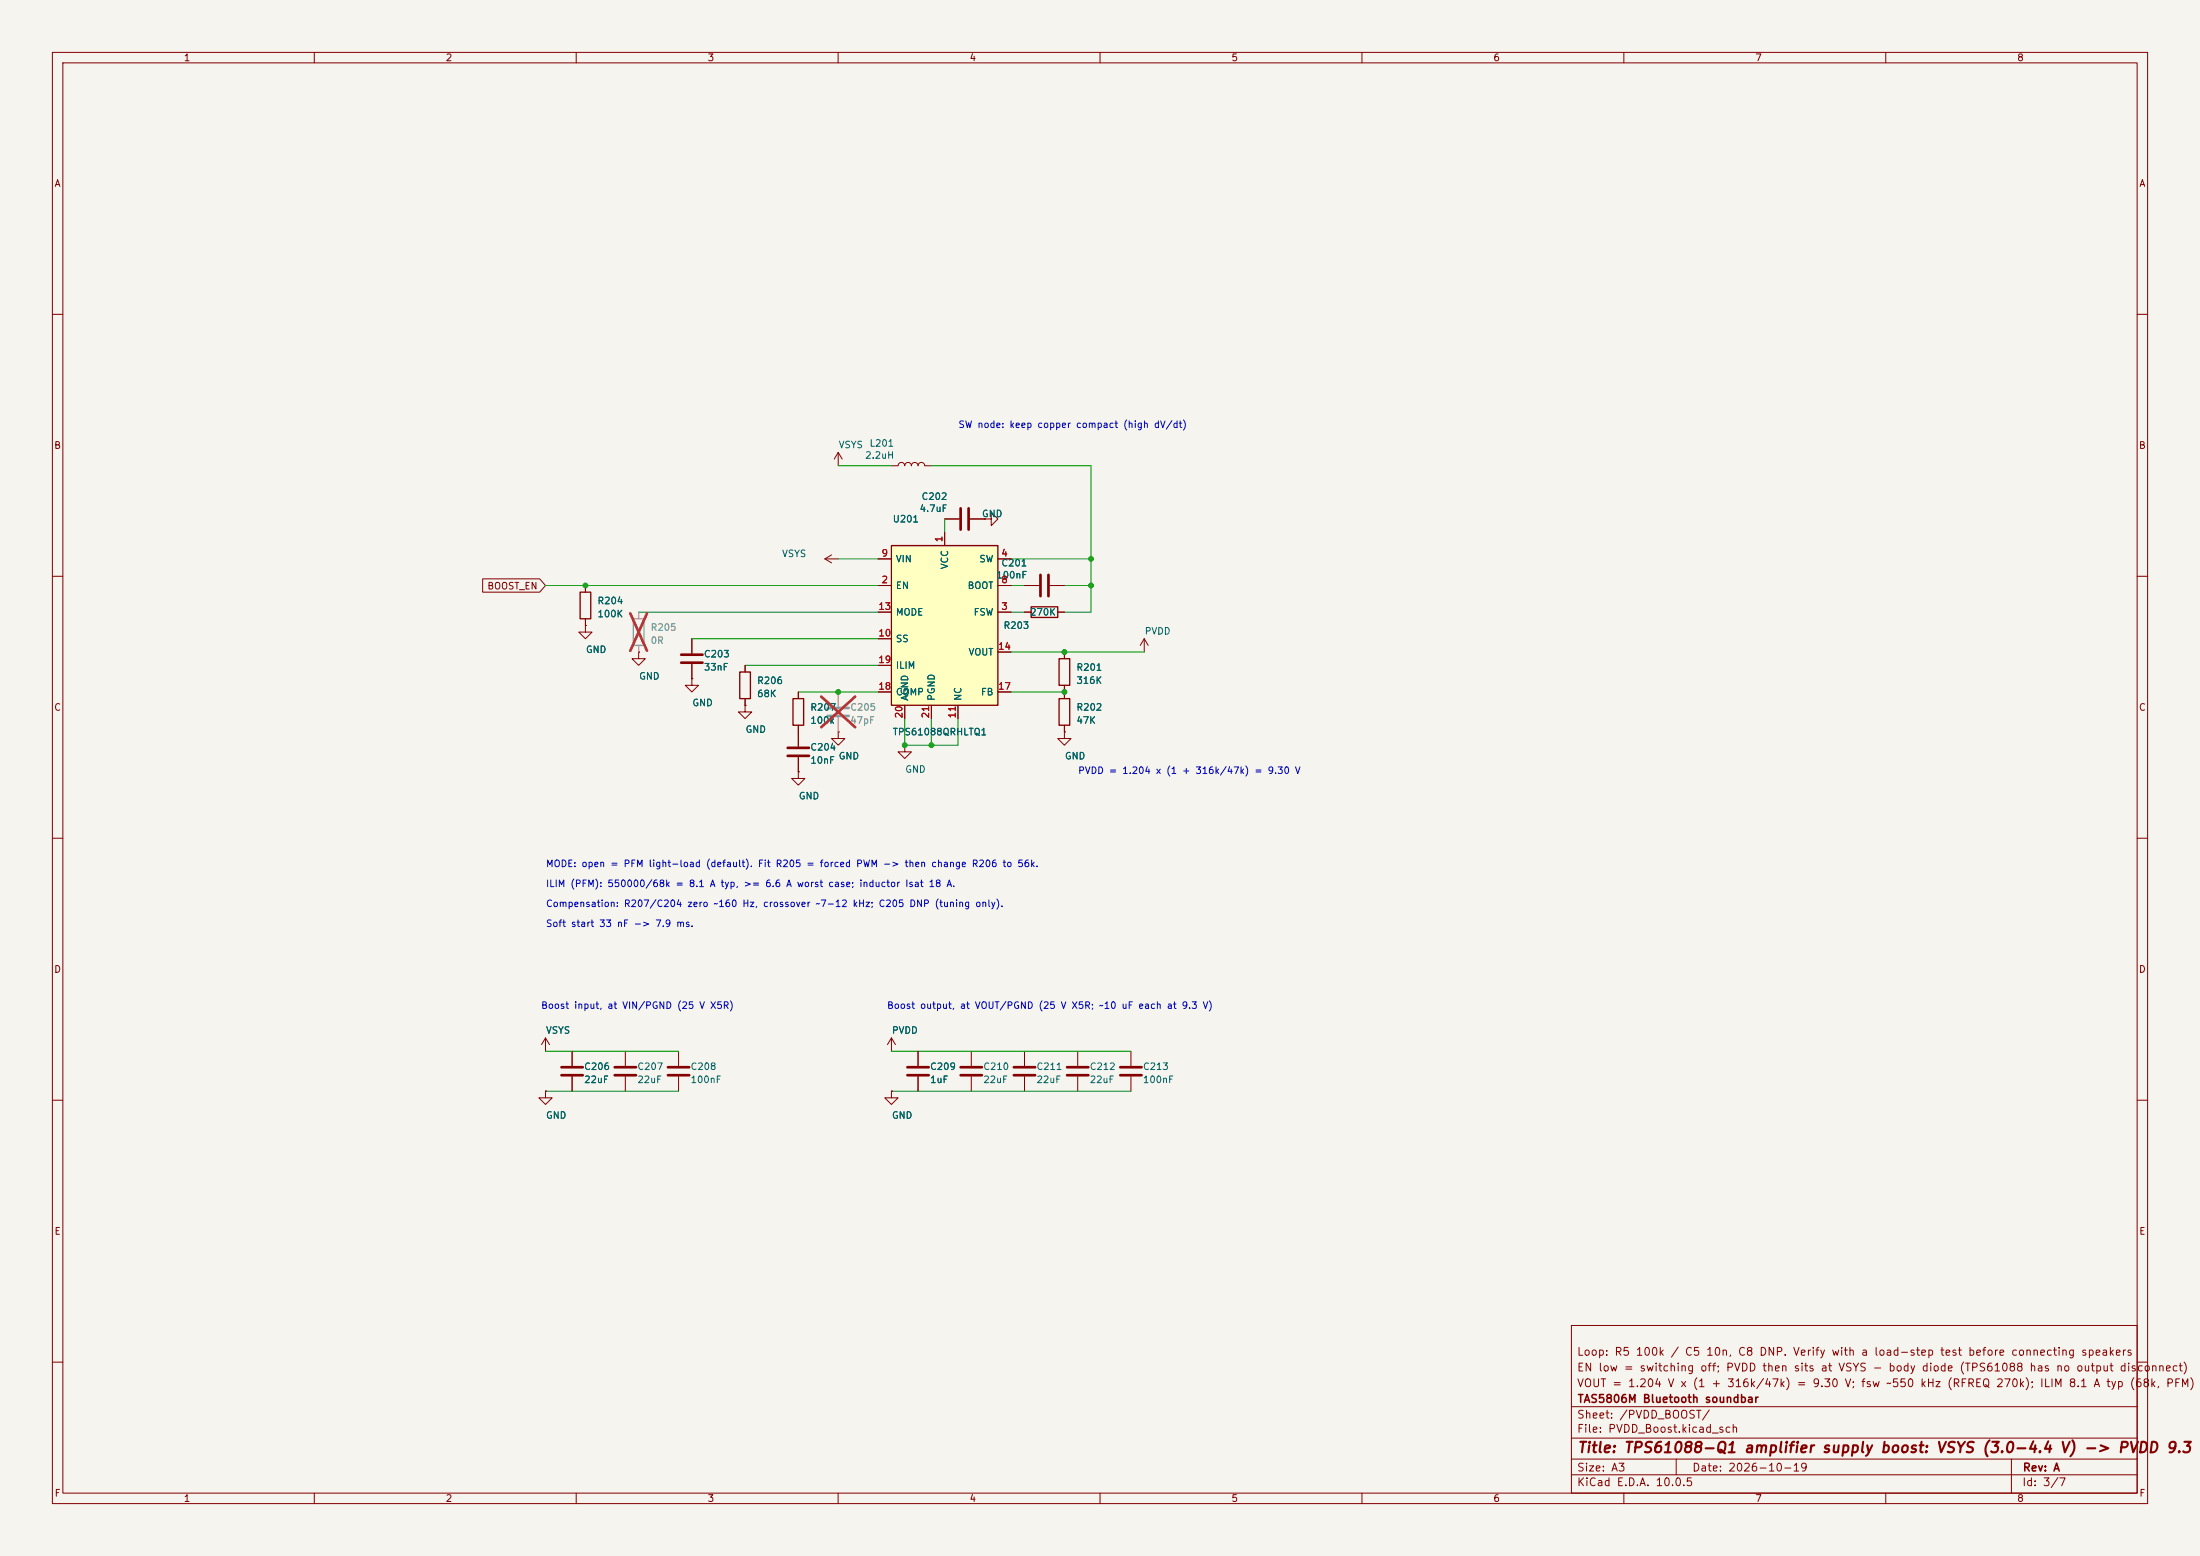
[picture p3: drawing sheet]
<svg xmlns="http://www.w3.org/2000/svg" width="420mm" height="297mm" viewBox="0 0 420 297" stroke-linecap="round" stroke-linejoin="round" font-family="sans-serif">
<path d="M0 0h420v297h-420z" fill="#f5f4ef" stroke="#f5f4ef" stroke-width=".19"/>
<g fill="none" stroke="#840000" stroke-width=".19">
<path d="M10 10h400v277h-400zM12 12h396v273h-396zM60 10v2M110 10v2M160 10v2M210 10v2M260 10v2M310 10v2M360 10v2M10 60h2M408 60h2M10 110h2"/>
<path d="M111.8 119.4v1.3h1.2l-1.2 1.2-1.3-1.2h1.3M111.8 119.4h.1M111.8 111.8v1.2M111.8 118.1v1.3M195.6 116.8h1.2M195.6 111.8h2.8M200.4 111.8h2.8M201.9 116.8h1.3M408 110h2M142.2 134.6v1.3h1.3l-1.3 1.3-1.2-1.3h1.2M142.2 134.6h.1M152.4 132.1v1.3"/>
<path d="M152.4 138.4v4.1M160 139.7v1.3h1.3l-1.3 1.2-1.3-1.2h1.3M160 139.7h.1M203.2 139.7v1.3h1.3l-1.3 1.2-1.3-1.2h1.3M203.2 139.7h.1M203.2 124.5v1.2M203.2 130.8v2.6M203.2 138.4v1.3M218.4 121.9l-.7 1.3M218.4 121.9l.8 1.3M218.4 121.9v2.6M10 160h2"/>
<path d="M152.4 144.5v2.8M408 160h2M104.1 198.1l-.7 1.3M104.1 198.1l.8 1.3M104.1 198.1v2.6M170.2 198.1l-.8 1.3M170.2 198.1l.7 1.3M170.2 198.1v2.6M10 210h2M104.1 208.3v1.3h1.3l-1.3 1.2-1.2-1.2h1.2M104.1 208.3h.1M109.2 200.7v2.8"/>
<path d="M109.2 205.5v2.8M119.4 200.7v2.8M119.4 205.5v2.8M129.5 200.7v2.8M129.5 205.5v2.8M175.3 200.7v2.8M175.3 205.5v2.8M185.4 200.7v2.8M185.4 205.5v2.8M205.7 200.7v2.8M205.7 205.5v2.8M408 210h2"/>
<path d="M300 253h108v32h-108zM10 260h2M300 278.5h108M300 274.5h108M300 268.5h108M320 278.5v3M384 278.5v6.5M408 260h2M60 285v2M110 285v2M160 285v2M210 285v2"/>
<path d="M260 285v2M300 281.5h108M310 285v2M360 285v2"/>
</g>
<g fill="none" stroke="#840000" stroke-width=".51">
<path d="M198.6 109.7v4.1M200.2 109.7v4.1M150.4 142.7h4M150.4 144.3h4M107.2 203.7h4.1M107.2 205.2h4.1M117.3 203.7h4.1M117.3 205.2h4.1M127.5 203.7h4.1M127.5 205.2h4.1M173.2 203.7h4.1M173.2 205.2h4.1"/>
<path d="M183.4 203.7h4.1M183.4 205.2h4.1M203.7 203.7h4.1M203.7 205.2h4.1"/>
</g>
<path d="M110.7 113h2.1v5.1h-2.1zM196.8 115.8h5.1v2.1h-5.1zM151.4 133.4h2v5h-2zM202.2 133.4h2v5h-2zM202.2 125.7h2v5.1h-2z" fill="none" stroke="#840000" stroke-width=".25"/>
<path d="M158 135.1h4.1M158 136.7h4.1" fill="none" stroke="#9c9b98" stroke-width=".51"/>
<path d="M160 132.1v2.8M160 136.9v2.8" fill="none" stroke="#9c9b98" stroke-width=".19"/>
<path d="M156.8 133l6.5 5.8M163.3 133l-6.5 5.8" fill="none" stroke="#e12e31" stroke-width=".46"/>
<path d="M170.2 104.1h20.3v30.5h-20.3z" fill="#ffffc2"/>
<path d="M170.2 104.1h20.3v30.5h-20.3zM141.2 128.3h2.1v5.1h-2.1z" fill="none" stroke="#840000" stroke-width=".25"/>
<g fill="none" stroke="#840000" stroke-width=".19">
<path d="M160 86.4l-.7 1.2M160 86.4l.8 1.2M160 86.4v2.5M170.2 88.9h1.2a.64 .64 0 0 1 .7-.6 .64 .64 0 0 1 .6 .6 .64 .64 0 0 1 .7-.6 .64 .64 0 0 1 .6 .6 .64 .64 0 0 1 .6-.6 .64 .64 0 0 1 .7 .6 .64 .64 0 0 1 .6-.6 .64 .64 0 0 1 .6 .6h1.3M180.3 99.1h2.8M185.2 99.1h2.8M188 99.1h1.2v-1.3l1.3 1.3-1.3 1.2v-1.2M188 99.1h.1M92.1 110.5h10.9l1.1 1.3-1.1 1.2h-10.9zM111.8 119.4h.1M111.8 111.8v1.2M111.8 118.1v1.3"/>
<path d="M157.5 106.7h2.5M157.5 106.7l1.2 .7M158.7 105.9l-1.2 .8M167.6 111.8h2.6M167.6 116.8h2.6M167.6 106.7h2.6M180.3 101.6v2.5M190.5 111.8h2.5M190.5 116.8h2.5M190.5 106.7h2.5M195.6 111.8h2.8M195.6 116.8h1.2"/>
<path d="M200.4 111.8h2.8M201.9 116.8h1.3M121.9 124.5v1.2h1.3l-1.3 1.3-1.3-1.3h1.3M121.9 124.5h.1M132.1 129.5v1.3h1.2l-1.2 1.3-1.3-1.3h1.3M132.1 129.5h.1M132.1 121.9v2.8M132.1 126.7v2.8M142.2 134.6h.1M142.2 127v1.3M142.2 133.4v1.2M152.4 132.1v1.3"/>
<path d="M152.4 138.4v4.1M160 139.7h.1M167.6 121.9h2.6M167.6 132.1h2.6M167.6 127h2.6M172.7 134.6v2.6M177.8 134.6v2.6M182.9 134.6v2.6M190.5 124.5h2.5M190.5 132.1h2.5M203.2 139.7h.1M203.2 124.5v1.2"/>
<path d="M203.2 130.8v2.6M203.2 138.4v1.3M152.4 147.3v1.3h1.3l-1.3 1.3-1.3-1.3h1.3M152.4 147.3h.1M152.4 144.5v2.8M172.7 142.2v1.3h1.3l-1.3 1.3-1.3-1.3h1.3M172.7 142.2h.1M104.1 208.3h.1M109.2 200.7v2.8M109.2 205.5v2.8M170.2 208.3v1.3h1.2l-1.2 1.2-1.3-1.2h1.3M170.2 208.3h.1"/>
<path d="M175.3 200.7v2.8M175.3 205.5v2.8M195.6 200.7v2.8M195.6 205.5v2.8M215.9 200.7v2.8M215.9 205.5v2.8"/>
</g>
<path d="M120.9 118.1h2v5.1h-2z" fill="none" stroke="#9c9b98" stroke-width=".25"/>
<path d="M121.9 116.8v1.3M121.9 123.2v1.3M160 132.1v2.8M160 136.9v2.8" fill="none" stroke="#9c9b98" stroke-width=".19"/>
<path d="M120.3 117.1l3.2 7.1M123.5 117.1l-3.2 7.1M156.8 133l6.5 5.8M163.3 133l-6.5 5.8" fill="none" stroke="#e12e31" stroke-width=".46"/>
<path d="M183.4 97v4.1M184.9 97v4.1M130 125h4.1M130 126.5h4.1M193.5 203.7h4.1M193.5 205.2h4.1M213.9 203.7h4M213.9 205.2h4" fill="none" stroke="#840000" stroke-width=".51"/>
<g fill="none" stroke="#009600" stroke-width=".19">
<path d="M160 88.9h10.2M177.8 88.9h30.5v27.9h-5.1M180.3 99.1v2.5M104.1 111.8h63.5M121.9 116.8h45.7M160 106.7h7.6M193 116.8h2.6M193 111.8h2.6M193 106.7h15.3M203.2 111.8h5.1M132.1 121.9h35.5M142.2 127h25.4"/>
<path d="M152.4 132.1h15.2M172.7 137.2v5h10.2v-5M177.8 137.2v5M193 132.1h10.2M193 124.5h25.4M104.1 200.7h25.4M104.1 208.3h25.4M170.2 200.7h45.7M170.2 208.3h45.7"/>
</g>
<g fill="#009600" stroke="#009600" stroke-width=".19">
<circle cx="208.3" cy="106.7" r=".46"/>
<circle cx="203.2" cy="132.1" r=".46"/>
<circle cx="203.2" cy="124.5" r=".46"/>
<circle cx="208.3" cy="111.8" r=".46"/>
<circle cx="177.8" cy="142.2" r=".46"/>
<circle cx="172.7" cy="142.2" r=".46"/>
<circle cx="111.8" cy="111.8" r=".46"/>
<circle cx="160" cy="132.1" r=".46"/>
</g>
<text font-size="2" fill="#840000" x="301" y="277.8">Title: TPS61088-Q1 amplifier supply boost: VSYS (3.0-4.4 V) -&gt; PVDD 9.3 V</text>
<g font-size="1.5" fill="#840000">
<text x="300.9" y="262.1">EN low = switching off; PVDD then sits at VSYS - body diode (TPS61088 has no output disconnect)</text>
<text x="300.9" y="259.1">Loop: R5 100k / C5 10n, C8 DNP. Verify with a load-step test before connecting speakers</text>
<text x="300.9" y="265.1">VOUT = 1.204 V x (1 + 316k/47k) = 9.30 V; fsw ~550 kHz (RFREQ 270k); ILIM 8.1 A typ (68k, PFM)</text>
<text x="301" y="268.1">TAS5806M Bluetooth soundbar</text>
<text x="300.9" y="273.8">File: PVDD_Boost.kicad_sch</text>
<text x="300.9" y="271.1">Sheet: /PVDD_BOOST/</text>
<text x="300.9" y="281.2">Size: A3</text>
<text x="322.9" y="281.2">Date: 2026-10-19</text>
<text x="386" y="281.2">Rev: A</text>
<text x="300.9" y="284">KiCad E.D.A. 10.0.5</text>
<text x="385.9" y="284">Id: 3/7</text>
</g>
<g font-size="1.3" fill="#840000">
<text x="35" y="12">1</text>
<text x="85" y="12">2</text>
<text x="135" y="12">3</text>
<text x="185" y="12">4</text>
<text x="235" y="12">5</text>
<text x="285" y="12">6</text>
<text x="335" y="12">7</text>
<text x="385" y="12">8</text>
<text x="10.3" y="36">A</text>
<text x="408.3" y="36">A</text>
<text x="10.2" y="86">B</text>
<text x="408.2" y="86">B</text>
<text x="92.9" y="112.8">BOOST_EN</text>
<text x="10.2" y="136">C</text>
<text x="408.2" y="136">C</text>
<text x="10.2" y="186">D</text>
<text x="408.2" y="186">D</text>
<text x="10.3" y="236">E</text>
<text x="408.3" y="236">E</text>
<text x="10.3" y="286">F</text>
<text x="35" y="287">1</text>
<text x="85" y="287">2</text>
<text x="135" y="287">3</text>
<text x="185" y="287">4</text>
<text x="235" y="287">5</text>
<text x="285" y="287">6</text>
<text x="335" y="287">7</text>
<text x="385" y="287">8</text>
<text x="408.3" y="286">F</text>
</g>
<g font-size="1.3" fill="#0000c2">
<text x="182.9" y="82">SW node: keep copper compact (high dV/dt)</text>
<text x="205.7" y="148">PVDD = 1.204 x (1 + 316k/47k) = 9.30 V</text>
<text x="104.1" y="165.8">MODE: open = PFM light-load (default). Fit R205 = forced PWM -&gt; then change R206 to 56k.</text>
<text x="104.1" y="169.6">ILIM (PFM): 550000/68k = 8.1 A typ, &gt;= 6.6 A worst case; inductor Isat 18 A.</text>
<text x="104.1" y="173.4">Compensation: R207/C204 zero ~160 Hz, crossover ~7-12 kHz; C205 DNP (tuning only).</text>
<text x="104.1" y="177.2">Soft start 33 nF -&gt; 7.9 ms.</text>
<text x="103.2" y="192.9">Boost input, at VIN/PGND (25 V X5R)</text>
<text x="169.2" y="192.9">Boost output, at VOUT/PGND (25 V X5R; ~10 uF each at 9.3 V)</text>
</g>
<g font-size="1.3" fill="#006464">
<text x="160" y="85.9">VSYS</text>
<text x="165" y="87.9">2.2uH</text>
<text x="165.9" y="85.6">L201</text>
<text x="175.8" y="95.7">C202</text>
<text x="170.3" y="100">U201</text>
<text x="175.5" y="98">4.7uF</text>
<text x="187.4" y="99">GND</text>
<text x="149.2" y="106.6">VSYS</text>
<text x="170.9" y="107.6">VIN</text>
<text x="186.8" y="107.6">SW</text>
<text x="170.9" y="112.7">EN</text>
<text x="181.3" y="108.8" transform="rotate(-90 181.3 108.8)">VCC</text>
<text x="184.6" y="112.7">BOOT</text>
<text x="190.1" y="110.7">100nF</text>
<text x="191.1" y="108.4">C201</text>
<text x="113.9" y="115.6">R204</text>
<text x="113.9" y="118.1">100K</text>
<text x="170.9" y="117.8">MODE</text>
<text x="185.8" y="117.8">FSW</text>
<text x="196.5" y="117.8">270K</text>
<text x="111.7" y="124.9">GND</text>
<text x="134.3" y="125.8">C203</text>
<text x="170.9" y="122.9">SS</text>
<text x="184.8" y="125.4">VOUT</text>
<text x="191.5" y="120.3">R203</text>
<text x="218.4" y="121.4">PVDD</text>
<text x="121.9" y="130">GND</text>
<text x="134.3" y="128.3">33nF</text>
<text x="144.4" y="130.9">R206</text>
<text x="170.9" y="128">ILIM</text>
<text x="205.4" y="128.3">R201</text>
<text x="205.4" y="130.8">316K</text>
<text x="132.1" y="135.1">GND</text>
<text x="144.4" y="133.4">68K</text>
<text x="154.6" y="136">R207</text>
<text x="170.9" y="133">COMP</text>
<text x="173.7" y="133.9" transform="rotate(-90 173.7 133.9)">AGND</text>
<text x="178.8" y="133.9" transform="rotate(-90 178.8 133.9)">PGND</text>
<text x="183.8" y="133.9" transform="rotate(-90 183.8 133.9)">NC</text>
<text x="187.2" y="133">FB</text>
<text x="205.4" y="136">R202</text>
<text x="142.2" y="140.2">GND</text>
<text x="154.6" y="143.6">C204</text>
<text x="154.6" y="138.5">100k</text>
<text x="170.3" y="140.7">TPS61088QRHLTQ1</text>
<text x="205.4" y="138.5">47K</text>
<text x="154.6" y="146.1">10nF</text>
<text x="160" y="145.3">GND</text>
<text x="172.7" y="147.8">GND</text>
<text x="203.2" y="145.3">GND</text>
<text x="152.4" y="152.9">GND</text>
<text x="104.1" y="197.6">VSYS</text>
<text x="170.2" y="197.6">PVDD</text>
<text x="111.4" y="204.5">C206</text>
<text x="111.4" y="207">22uF</text>
<text x="121.6" y="204.5">C207</text>
<text x="121.6" y="207">22uF</text>
<text x="131.7" y="204.5">C208</text>
<text x="131.7" y="207">100nF</text>
<text x="177.4" y="204.5">C209</text>
<text x="177.4" y="207">1uF</text>
<text x="187.6" y="204.5">C210</text>
<text x="187.6" y="207">22uF</text>
<text x="197.8" y="204.5">C211</text>
<text x="197.8" y="207">22uF</text>
<text x="207.9" y="204.5">C212</text>
<text x="207.9" y="207">22uF</text>
<text x="218.1" y="204.5">C213</text>
<text x="218.1" y="207">100nF</text>
<text x="104.1" y="213.8">GND</text>
<text x="170.2" y="213.8">GND</text>
</g>
<g font-size="1.3" fill="#a90000">
<text x="168.2" y="106.5">9</text>
<text x="180.2" y="103.6" transform="rotate(-90 180.2 103.6)">1</text>
<text x="191" y="106.5">4</text>
<text x="168.2" y="111.6">2</text>
<text x="191" y="111.6">8</text>
<text x="167.6" y="116.7">13</text>
<text x="191" y="116.7">3</text>
<text x="167.6" y="121.8">10</text>
<text x="190.4" y="124.3">14</text>
<text x="167.6" y="131.9">18</text>
<text x="167.6" y="126.9">19</text>
<text x="190.4" y="131.9">17</text>
<text x="172.6" y="137.2" transform="rotate(-90 172.6 137.2)">20</text>
<text x="177.7" y="137.2" transform="rotate(-90 177.7 137.2)">21</text>
<text x="182.7" y="137.2" transform="rotate(-90 182.7 137.2)">11</text>
</g>
<g font-size="1.3" fill="#939391">
<text x="124.1" y="120.7">R205</text>
<text x="124.1" y="123.2">0R</text>
<text x="162.2" y="136">C205</text>
<text x="162.2" y="138.5">47pF</text>
</g>
</svg>
